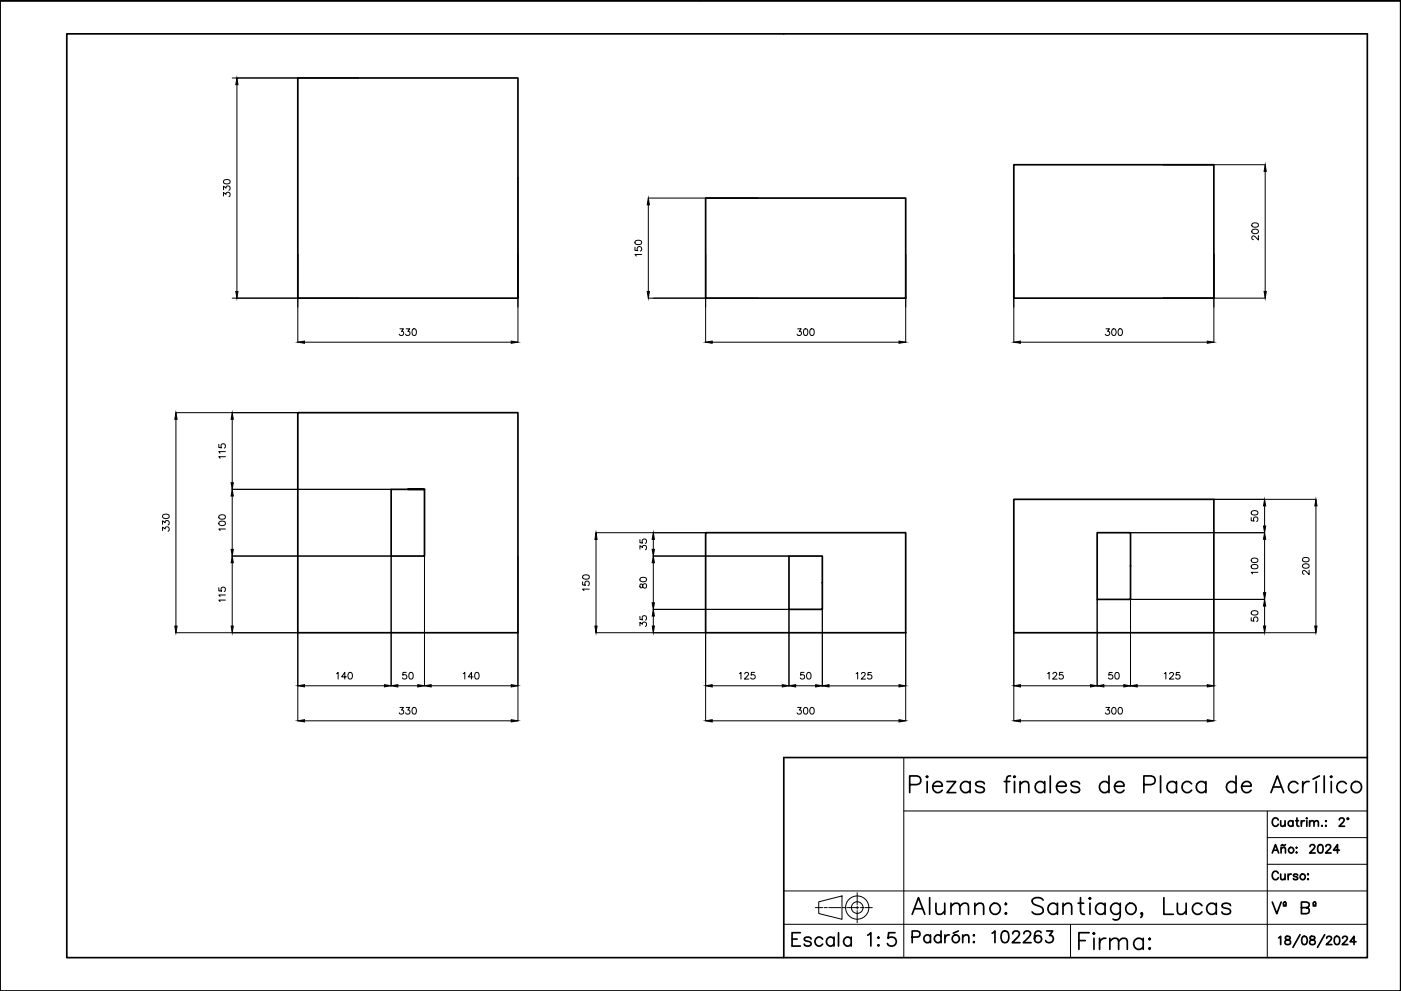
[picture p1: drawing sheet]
<svg xmlns="http://www.w3.org/2000/svg" width="594mm" height="420mm" viewBox="0 0 594 420" stroke-linecap="round" stroke-linejoin="round" font-family="sans-serif">
<!-- layer: 0 -->
<g fill="none" stroke="#000" stroke-width=".72">
<path d="M0 .2h593.9v420h-593.9zM297 .2h-297h593.9h-296.9M126.3 33.1h93.3v93.3h-93.3zM429.9 69.9h84.8v56.5h-84.8zM299.2 84h84.8v42.4h-84.8zM126.3 175h93.3v93.3h-93.3zM172.9 207.5h7.1v28.3h-14.1v-28.3h14.1M429.9 211.7h84.8v56.6h-84.8zM299.2 225.8h84.8v42.5h-84.8zM334.6 235.8h14.1v22.6h-14.1zM465.2 225.8h14.2v28.3h-14.2zM479.4 254l-.1 .1"/>
<path d="M479.4 254.1h-.1"/>
</g>
<!-- layer: Gruesa -->
<path d="M579.8 321.2h-247.4v84.8h-304.1v-391.6h551.5v391.6h-247.4" fill="none" stroke="#000" stroke-width=".72"/>
<!-- layer: Fina -->
<g fill="none" stroke="#000" stroke-width=".42">
<path d="M98.5 33.1h53.6M100.5 35.9v87.7M219.6 75.2v69.9M493.2 69.9h43.3M536.5 72.6v51M274.9 84h46.5M274.9 86.8v36.8M126.3 107.7v37.4M299.2 107.7v37.4M384 107.7v37.4M429.9 107.7v37.4M514.7 107.7v37.4"/>
<path d="M98.5 126.4h53.6M274.9 126.4h46.5M493.2 126.4h43.3M129.1 145.1h87.7M302 145.1h79.2M432.7 145.1h79.2M74.6 175h51.7M74.6 177.8v87.6M98.5 177.8v26.8M98.5 210.3v22.6M98.5 207.5h67.4M514.7 211.7h43.3"/>
<path d="M558 214.5v50.9M98.5 235.8h67.4v54.9M98.5 238.6v26.8M180 235.8v54.9M219.6 235.8v69.8M252.7 225.8h46.5M252.7 228.7v36.7M277 235.8h57.6M277 238.6v17M479.4 225.8h56.8M536.2 228.6v22.7M277 258.4h57.6v32.4"/>
<path d="M348.7 258.4v32.4M465.2 254.1v36.7M536.2 254.1h-56.8v36.7M74.6 268.3h51.7v37.3M252.7 268.3h46.5v37.3M384 268.3v37.3M429.9 268.3v37.3M558 268.3h-43.3v37.3M129.1 290.7h33.9M182.8 290.7h34M302 290.7h29.7M351.5 290.8h29.7"/>
<path d="M432.7 290.7h29.7M482.2 290.8h29.7M129.1 305.6h87.7M302 305.6h79.2M432.7 305.6h79.2M383.2 321.2v84.8M383.2 343.8h196.6M537.4 343.8v62.2M537.4 355.1h42.4M332.4 377.7h247.4M537.4 366.4h42.4M332.4 391.9h247.4"/>
<path d="M347.2 382.4l9.8-2.5v9.9l-9.8-2.5z"/>
<circle cx="363.5" cy="384.8" r="4.9"/>
<circle cx="363.5" cy="384.8" r="2.48"/>
</g>
<!-- layer: Ejes -->
<path d="M363.5 378.5v5M345.7 384.8h3.2M349.5 384.8h1.3M351.5 384.8h5M357.2 384.8h1.2M359.1 384.8h5.1M363.5 384.2v1.2M363.5 386.1v5.1M364.8 384.8h1.3M366.7 384.8h3.2" fill="none" stroke="#000" stroke-width=".42"/>
<!-- layer: 0 -->
<g fill="#000">
<circle cx="593.9" cy=".2" r=".36"/>
<circle cx="593.9" cy="420.2" r=".36"/>
</g>
<!-- layer: Fina -->
<g fill="#000" stroke="#000" stroke-width=".42">
<path d="M100.5 33.1l.4 2.8h-.9zM536.5 69.9l.5 2.7h-1zM274.9 84l.5 2.8h-1zM100 123.6h.9l-.4 2.8zM274.4 123.6h1l-.5 2.8zM536 123.6h1l-.5 2.8zM126.3 145.1l2.8-.5v.9zM216.8 144.6l2.8 .5-2.8 .4zM299.2 145.1l2.8-.5v.9zM381.2 144.6l2.8 .5-2.8 .4zM429.9 145.1l2.8-.5v.9zM511.9 144.6l2.8 .5-2.8 .4z"/>
<path d="M74.6 175l.5 2.8h-1zM98.5 175l.4 2.8h-.9zM98.5 207.5l.4 2.8h-.9zM98 204.6h.9l-.4 2.9zM536.2 211.7l.5 2.8h-.9zM558 211.7l.5 2.8h-1zM98.5 235.8l.4 2.8h-.9zM98 232.9h.9l-.4 2.9zM252.7 225.8l.5 2.9h-.9zM277 235.8l.5 2.8h-1zM276.5 232.9h1l-.5 2.9zM277 225.8l.5 2.9h-1z"/>
<path d="M536.2 225.8l.5 2.8h-.9zM535.8 223h.9l-.5 2.8zM276.5 255.6h1l-.5 2.8zM536.2 254.1l.5 2.9h-.9zM535.8 251.3h.9l-.5 2.8zM74.1 265.4h1l-.5 2.9zM98 265.4h.9l-.4 2.9zM252.3 265.4h.9l-.5 2.9zM276.6 265.4h.9l-.5 2.9zM277 258.4l.5 2.8h-.9zM535.8 265.4h.9l-.5 2.9zM557.5 265.4h1l-.5 2.9z"/>
<path d="M126.3 290.7l2.8-.4v.9zM163 290.3l2.9 .4-2.9 .5zM165.9 290.7l2.8-.4v1zM177.2 290.3l2.8 .4-2.8 .6zM180 290.7l2.8-.4v1zM216.8 290.3l2.8 .4-2.8 .6zM299.2 290.7l2.8-.4v1zM331.7 290.3l2.9 .4-2.9 .6zM334.6 290.7l2.8-.4v1zM345.9 290.3l2.8 .4-2.8 .6zM348.7 290.8l2.8-.5v1zM381.2 290.3l2.8 .5-2.8 .5z"/>
<path d="M429.9 290.7l2.8-.4v1zM462.4 290.3l2.8 .4-2.8 .6zM465.2 290.8l2.9-.5v1zM476.5 290.3l2.9 .5-2.9 .5zM479.4 290.8l2.8-.5v1zM511.9 290.3l2.8 .5-2.8 .5zM126.3 305.6l2.8-.5v1zM216.8 305.1l2.8 .5-2.8 .5zM299.2 305.6l2.8-.5v1zM381.2 305.1l2.8 .5-2.8 .5zM429.9 305.6l2.8-.5v1zM511.9 305.1l2.8 .5-2.8 .5z"/>
</g>
<text font-size="14.6" x="385.6" y="391.2">Alumno: Santiago, Lucas</text>
<g font-size="11.5">
<text x="384.5" y="337.3">Piezas finales de Placa de Acrílico</text>
<text x="456.1" y="403.6">Firma:</text>
</g>
<text font-size="9.7" x="334.8" y="402.2">Escala 1:5</text>
<text font-size="9.3" x="540.8" y="402.9">18/08/2024</text>
<g font-size="8.8">
<text x="538.3" y="388.8">Vº Bº</text>
<text x="385.6" y="400.8">Padrón: 102263</text>
</g>
<g font-size="7.1">
<text x="538.3" y="363">Año: 2024</text>
<text x="538.3" y="374.3">Curso:</text>
</g>
<g font-size="6.6">
<text x="534.5" y="222.2" transform="rotate(-90 534.5 222.2)">50</text>
<text x="534.5" y="244.5" transform="rotate(-90 534.5 244.5)">100</text>
<text x="534.5" y="264.6" transform="rotate(-90 534.5 264.6)">50</text>
<text x="538.3" y="351.4">Cuatrim.: 2°</text>
</g>
<g font-size="6.2">
<text x="98.4" y="84.7" transform="rotate(-90 98.4 84.7)">330</text>
<text x="534.5" y="103" transform="rotate(-90 534.5 103)">200</text>
<text x="273" y="109.7" transform="rotate(-90 273 109.7)">150</text>
<text x="167.9" y="143.6">330</text>
<text x="336.9" y="143.6">300</text>
<text x="467.4" y="143.6">300</text>
<text x="72.7" y="226.5" transform="rotate(-90 72.7 226.5)">330</text>
<text x="275.2" y="234.2" transform="rotate(-90 275.2 234.2)">35</text>
<text x="556" y="244.8" transform="rotate(-90 556 244.8)">200</text>
<text x="250.8" y="251.5" transform="rotate(-90 250.8 251.5)">150</text>
<text x="275.2" y="250.5" transform="rotate(-90 275.2 250.5)">80</text>
<text x="275.2" y="266.7" transform="rotate(-90 275.2 266.7)">35</text>
<text x="141.5" y="289.3">140</text>
<text x="169.3" y="289.3">50</text>
<text x="195.1" y="289.3">140</text>
<text x="312.2" y="289.3">125</text>
<text x="338" y="289.3">50</text>
<text x="361.9" y="289.3">125</text>
<text x="443.1" y="289.3">125</text>
<text x="468.8" y="289.3">50</text>
<text x="492.5" y="289.3">125</text>
<text x="167.9" y="304.1">330</text>
<text x="336.9" y="304.1">300</text>
<text x="467.4" y="304.1">300</text>
</g>
<g font-size="5.7">
<text x="96.3" y="195.4" transform="rotate(-90 96.3 195.4)">115</text>
<text x="96.3" y="226.1" transform="rotate(-90 96.3 226.1)">100</text>
<text x="96.3" y="256.5" transform="rotate(-90 96.3 256.5)">115</text>
</g>
</svg>
